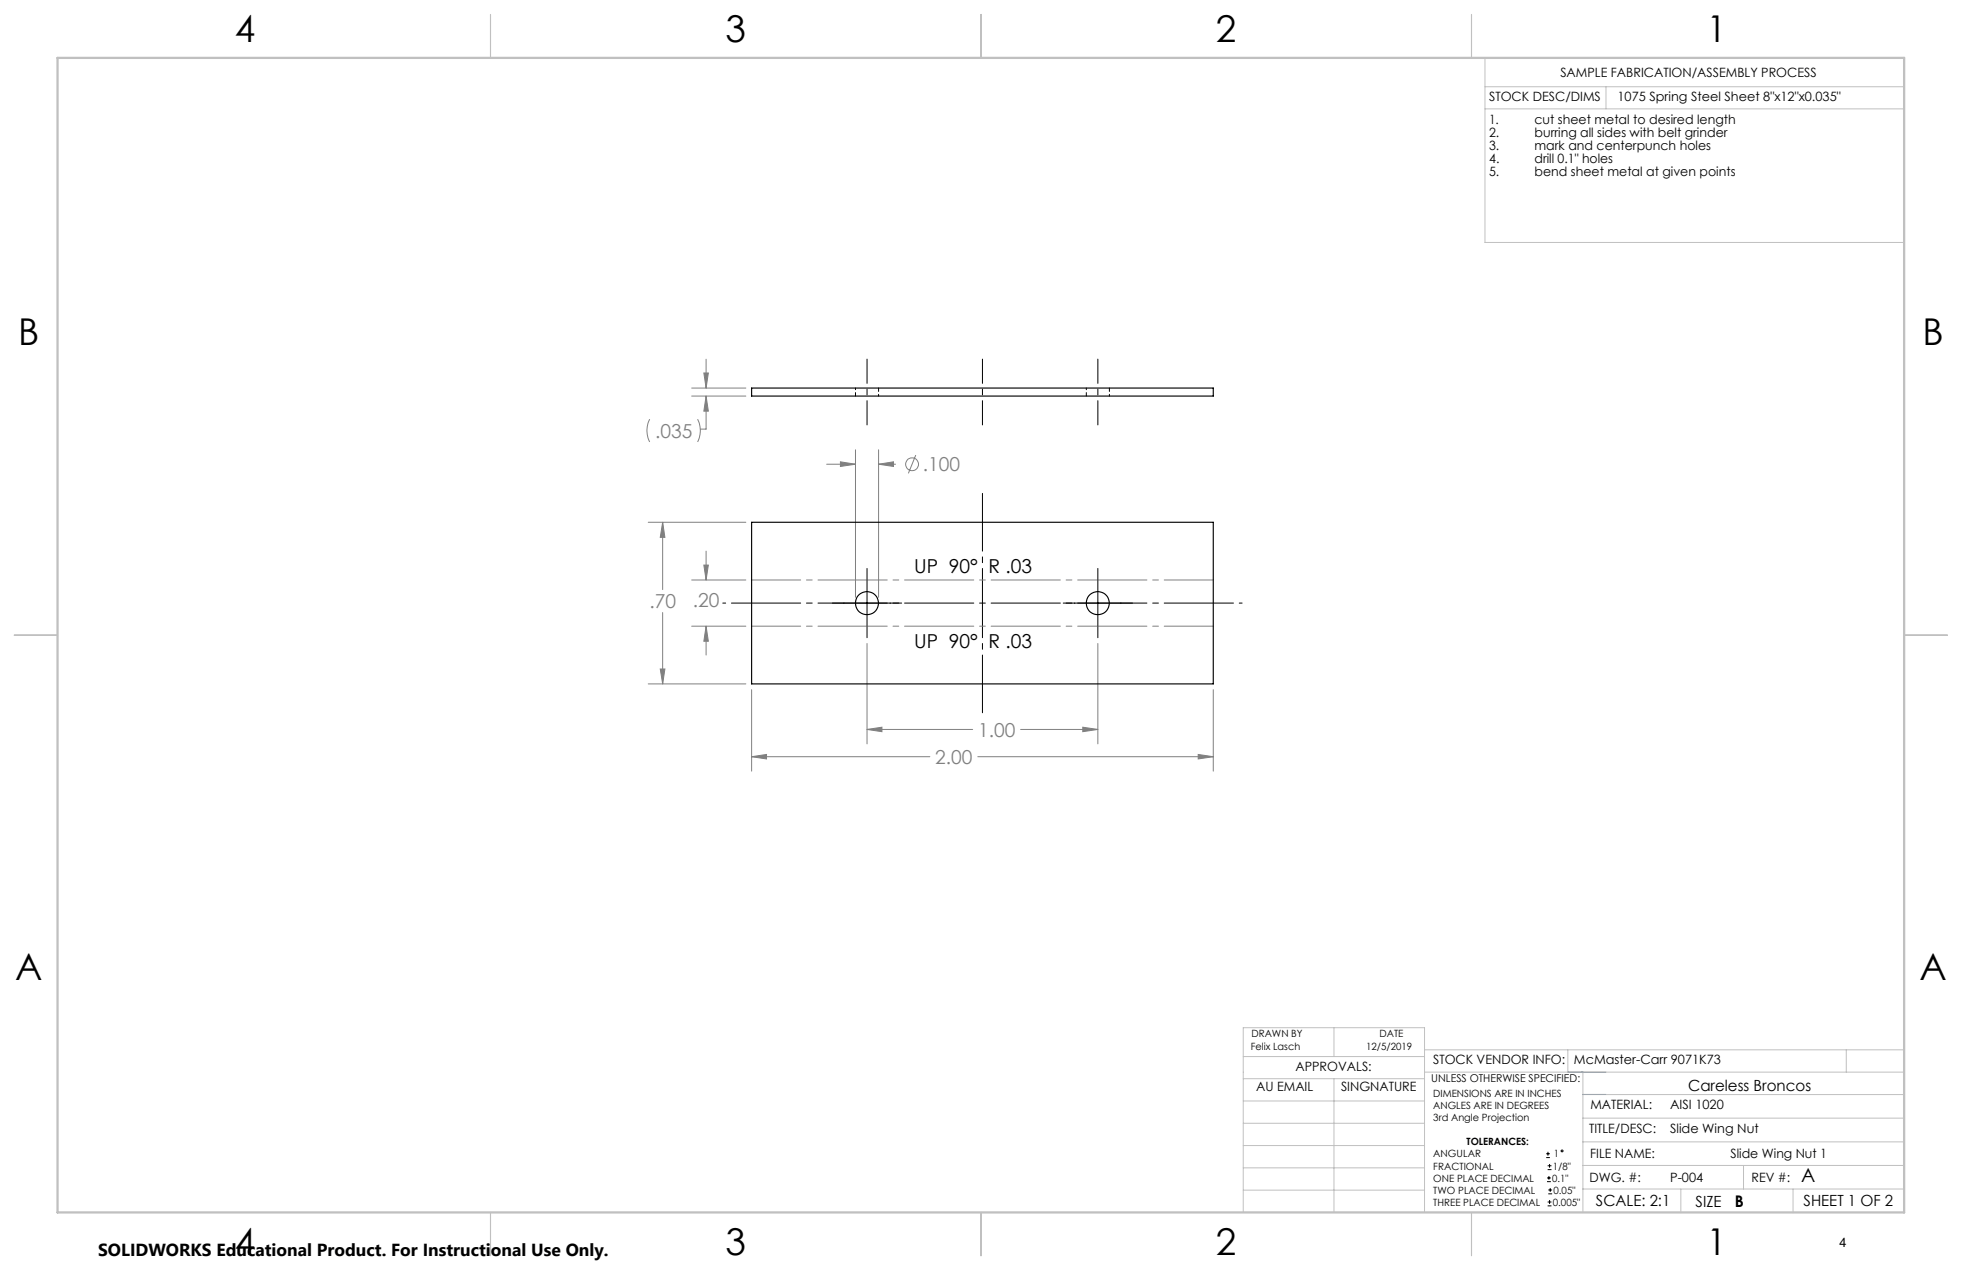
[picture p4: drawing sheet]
<svg xmlns="http://www.w3.org/2000/svg" width="432mm" height="279mm" viewBox="0 0 432 279" stroke-linecap="round" stroke-linejoin="round" font-family="sans-serif">
<g fill="none" stroke="#808080" stroke-width=".22">
<path d="M155.4 79v6.4M143 92.2l-.2 .3a5.5 5.5 0 0 0 .2 4.7M152.2 87.1h11.9M152.2 85.4h11.9M153.5 92.2l.2 .3a5.5 5.5 0 0 1-.2 4.7M154.9 82.1h1l-.5 3.3zM155.4 87.1l.5 3.4h-1zM155.4 87.1v7.3h-1.3M188.3 99v32.4M193.4 99v32.4M142.7 114.9h21.4M145.8 114.9l.5 3.3h-1z"/>
<path d="M145.8 114.9v14.8M181.9 102.1h6.4M185 101.6l3.3 .5-3.3 .5zM193.4 102.1l3.2-.5v1zM193.4 102.1h3.7M201.5 100.1l-1.6 4M145.8 134.8v15.7M152.2 137.8h11.9M152.2 127.6h11.9M154.9 124.3h1l-.5 3.3zM155.4 137.8l.5 3.3h-1zM155.4 121.2v6.4"/>
<path d="M155.4 137.8v6.3M142.7 150.5h21.4M145.3 147.2h1l-.5 3.3zM165.4 151.7v18M190.8 141.6v22.1M238.3 160l3.3 .5-3.3 .5zM241.6 141.6v22.1M267 151.7v18M165.4 166.5l3.3-.5v1zM165.4 166.5h39.2M190.8 160.5l3.3-.5v1zM190.8 160.5h23.3"/>
<path d="M215.2 166.5h51.8M224.6 160.5h17M263.7 166l3.3 .5-3.3 .5z"/>
<circle cx="200.7" cy="102.1" r="1.41"/>
</g>
<g fill="none" stroke="#000" stroke-width=".22">
<path d="M183.2 132.7h15.2M190.8 125.1v15.2M234 132.7h15.2M241.6 125.1v15.2M340.3 254.7h.8M340.3 253.8h.8M340.5 260h.8M340.5 259.2h.8M340.6 257.3h.9M340.6 256.5h.9M340.7 253.4v.8M340.9 258.7v.8"/>
<path d="M341 256.1v.8M340.6 265.3h.9M340.6 264.4h.9M340.7 262.6h.9M340.7 261.8h.9M341 264v.9M341.2 261.4v.8"/>
<circle cx="343.8" cy="253.2" r=".2"/>
</g>
<path d="M216.2 79v14.5M241.6 79v14.5M190.8 93.5v-14.5" fill="none" stroke="#000" stroke-width=".22" stroke-dasharray="15.2 1.3 1.3 1.3" stroke-dashoffset="9.9"/>
<path d="M216.2 108.5v48.3" fill="none" stroke="#000" stroke-width=".22" stroke-dasharray="15.2 1.3 1.3 1.3" stroke-dashoffset="2.5"/>
<path d="M273.4 132.7h-114.3" fill="none" stroke="#000" stroke-width=".22" stroke-dasharray="15.2 1.3 1.3 1.3" stroke-dashoffset="-1.9"/>
<path d="M165.4 137.8h101.6M267 127.6h-101.6" fill="none" stroke="#808080" stroke-width=".22" stroke-dasharray="15.2 1.3 1.3 1.3" stroke-dashoffset="4.4"/>
<g fill="none" stroke="#c0c0c0" stroke-width=".22">
<path d="M326.8 19.1h92.3M326.8 12.7v40.6h92.3M353.4 19.1v4.9M326.8 24h92.3M273.6 232.4h39.9M273.6 237.3h39.9M293.6 226.1v6.3M293.6 237.3v29.4M313.5 235.9h105.6M313.5 231h105.6M345.1 231v4.9M348.4 235.9v30.9"/>
<path d="M406.3 231v4.9M273.6 242.2h39.9M273.6 247.1h39.9M273.6 252h39.9M273.6 256.9h39.9M348.4 246h70.7M348.4 256.4h70.7M348.4 251.2h70.7M348.4 240.8h70.7M383.7 256.4v5.2M273.6 261.8h39.9M313.5 266.7v-40.6h-39.9v40.6h74.4"/>
<path d="M348.4 261.6h70.7M369.9 261.6v5.2M394.6 261.6v5.2"/>
</g>
<path d="M108 3.2v9.5M215.9 3.2v9.5M323.8 3.2v9.5M3.1 139.7h9.6M419.1 139.7h9.5M108 266.7v9.6M215.9 266.7v9.6M323.8 266.7v9.6" fill="none" stroke="#c0c0c0" stroke-width=".25"/>
<path d="M12.7 12.7h406.4v254h-406.4z" fill="none" stroke="#c0c0c0" stroke-width=".5"/>
<path d="M345.1 235.9h8.3M348.4 240.8h5" fill="none" stroke="#53a9ff" stroke-width=".22"/>
<path d="M165.4 166.5l3.3-.5v1zM263.7 166l3.3 .5-3.3 .5zM145.8 114.9l.5 3.3h-1zM145.3 147.2h1l-.5 3.3zM190.8 160.5l3.3-.5v1zM238.3 160l3.3 .5-3.3 .5zM155.4 137.8l.5 3.3h-1zM154.9 124.3h1l-.5 3.3zM185 101.6l3.3 .5-3.3 .5zM193.4 102.1l3.2-.5v1zM155.4 87.1l.5 3.4h-1zM154.9 82.1h1l-.5 3.3z" fill="#808080"/>
<g fill="none" stroke="#000" stroke-width=".25">
<path d="M165.4 85.4h101.6v1.7h-101.6zM165.4 114.9h101.6v35.6h-101.6z"/>
<circle cx="190.8" cy="132.7" r="2.54"/>
<circle cx="241.6" cy="132.7" r="2.54"/>
</g>
<path d="M188.3 85.4v1.7M193.4 87.1v-1.7M239.1 85.4v1.7M244.2 87.1v-1.7" fill="none" stroke="#000" stroke-width=".22" stroke-dasharray="1.3 .6" stroke-dashoffset=".9"/>
<g font-size="8.1">
<text x="51.7" y="9.3">4</text>
<text x="159.7" y="9.3">3</text>
<text x="267.6" y="9.3">2</text>
<text x="375.6" y="9.3">1</text>
<text x="4" y="76">B</text>
<text x="423.1" y="76">B</text>
<text x="3.3" y="215.7">A</text>
<text x="422.4" y="215.7">A</text>
<text x="51.7" y="276">4</text>
<text x="159.7" y="276">3</text>
<text x="267.6" y="276">2</text>
<text x="375.6" y="276">1</text>
</g>
<g font-size="4.2" fill="#808080">
<text x="144.2" y="96.3">.035</text>
<text x="203.1" y="103.7">.100</text>
<text x="142.9" y="133.8">.70</text>
<text x="152.5" y="133.6">.20</text>
<text x="215.2" y="162.1">1.00</text>
<text x="205.8" y="168.1">2.00</text>
</g>
<g font-size="4.2">
<text x="201.2" y="126">UP 90° R .03</text>
<text x="201.2" y="142.6">UP 90° R .03</text>
<text x="396.4" y="260">A</text>
</g>
<text font-size="3.8" x="21.6" y="276.3">SOLIDWORKS Educational Product. For Instructional Use Only.</text>
<text font-size="3.5" x="381.8" y="265.6">B</text>
<g font-size="3.4">
<text x="371.5" y="240.1">Careless Broncos</text>
<text x="351.2" y="265.2">SCALE: 2:1</text>
<text x="373.2" y="265.6">SIZE</text>
<text x="396.9" y="265.2">SHEET 1 OF 2</text>
</g>
<g font-size="2.8">
<text x="343.4" y="16.9">SAMPLE FABRICATION/ASSEMBLY PROCESS</text>
<text x="327.7" y="22.3">STOCK DESC/DIMS</text>
<text x="356" y="22.3">1075 Spring Steel Sheet 8&quot;x12&quot;x0.035&quot;</text>
<text x="327.7" y="27.3">1.</text>
<text x="337.7" y="27.3">cut sheet metal to desired length</text>
<text x="327.7" y="30.1">2.</text>
<text x="327.7" y="33">3.</text>
<text x="327.7" y="35.8">4.</text>
<text x="337.7" y="30.1">burring all sides with belt grinder</text>
<text x="337.7" y="33">mark and centerpunch holes</text>
<text x="337.7" y="35.8">drill 0.1&quot; holes</text>
<text x="327.7" y="38.6">5.</text>
<text x="337.7" y="38.6">bend sheet metal at given points</text>
<text x="285.1" y="235.7">APPROVALS:</text>
<text x="315.4" y="234.1">STOCK VENDOR INFO:</text>
<text x="346.4" y="234.1">McMaster-Carr 9071K73</text>
<text x="276.4" y="240.1">AU EMAIL</text>
<text x="295.1" y="240.1">SINGNATURE</text>
<text x="350" y="244.1">MATERIAL:</text>
<text x="367.6" y="244.1">AISI 1020</text>
<text x="349.7" y="249.2">TITLE/DESC:</text>
<text x="367.6" y="249.2">Slide Wing Nut</text>
<text x="350" y="254.7">FILE NAME:</text>
<text x="380.9" y="254.8">Slide Wing Nut 1</text>
<text x="349.8" y="260">DWG. #:</text>
<text x="367.6" y="260">P-004</text>
<text x="385.5" y="260">REV #:</text>
<text x="404.8" y="274.3">4</text>
</g>
<text font-size="2.4" x="315" y="238.1">UNLESS OTHERWISE SPECIFIED:</text>
<g font-size="2.2">
<text x="275.3" y="231.1">Felix Lasch</text>
<text x="275.4" y="228.2">DRAWN BY</text>
<text x="300.7" y="231.1">12/5/2019</text>
<text x="303.6" y="228.2">DATE</text>
<text x="315.4" y="241.4">DIMENSIONS ARE IN INCHES</text>
<text x="315.4" y="244">ANGLES ARE IN DEGREES</text>
<text x="315.4" y="246.7">3rd Angle Projection</text>
<text x="322.8" y="252">TOLERANCES:</text>
<text x="315.4" y="254.6">ANGULAR</text>
<text x="315.4" y="257.3">FRACTIONAL</text>
<text x="341.8" y="257.3">1/8&quot;</text>
<text x="342" y="254.6">1</text>
<text x="315.4" y="262.6">TWO PLACE DECIMAL</text>
<text x="315.4" y="260">ONE PLACE DECIMAL</text>
<text x="341.6" y="260">0.1&quot;</text>
<text x="341.9" y="262.6">0.05&quot;</text>
<text x="315.4" y="265.3">THREE PLACE DECIMAL</text>
<text x="341.8" y="265.3">0.005&quot;</text>
</g>
</svg>
